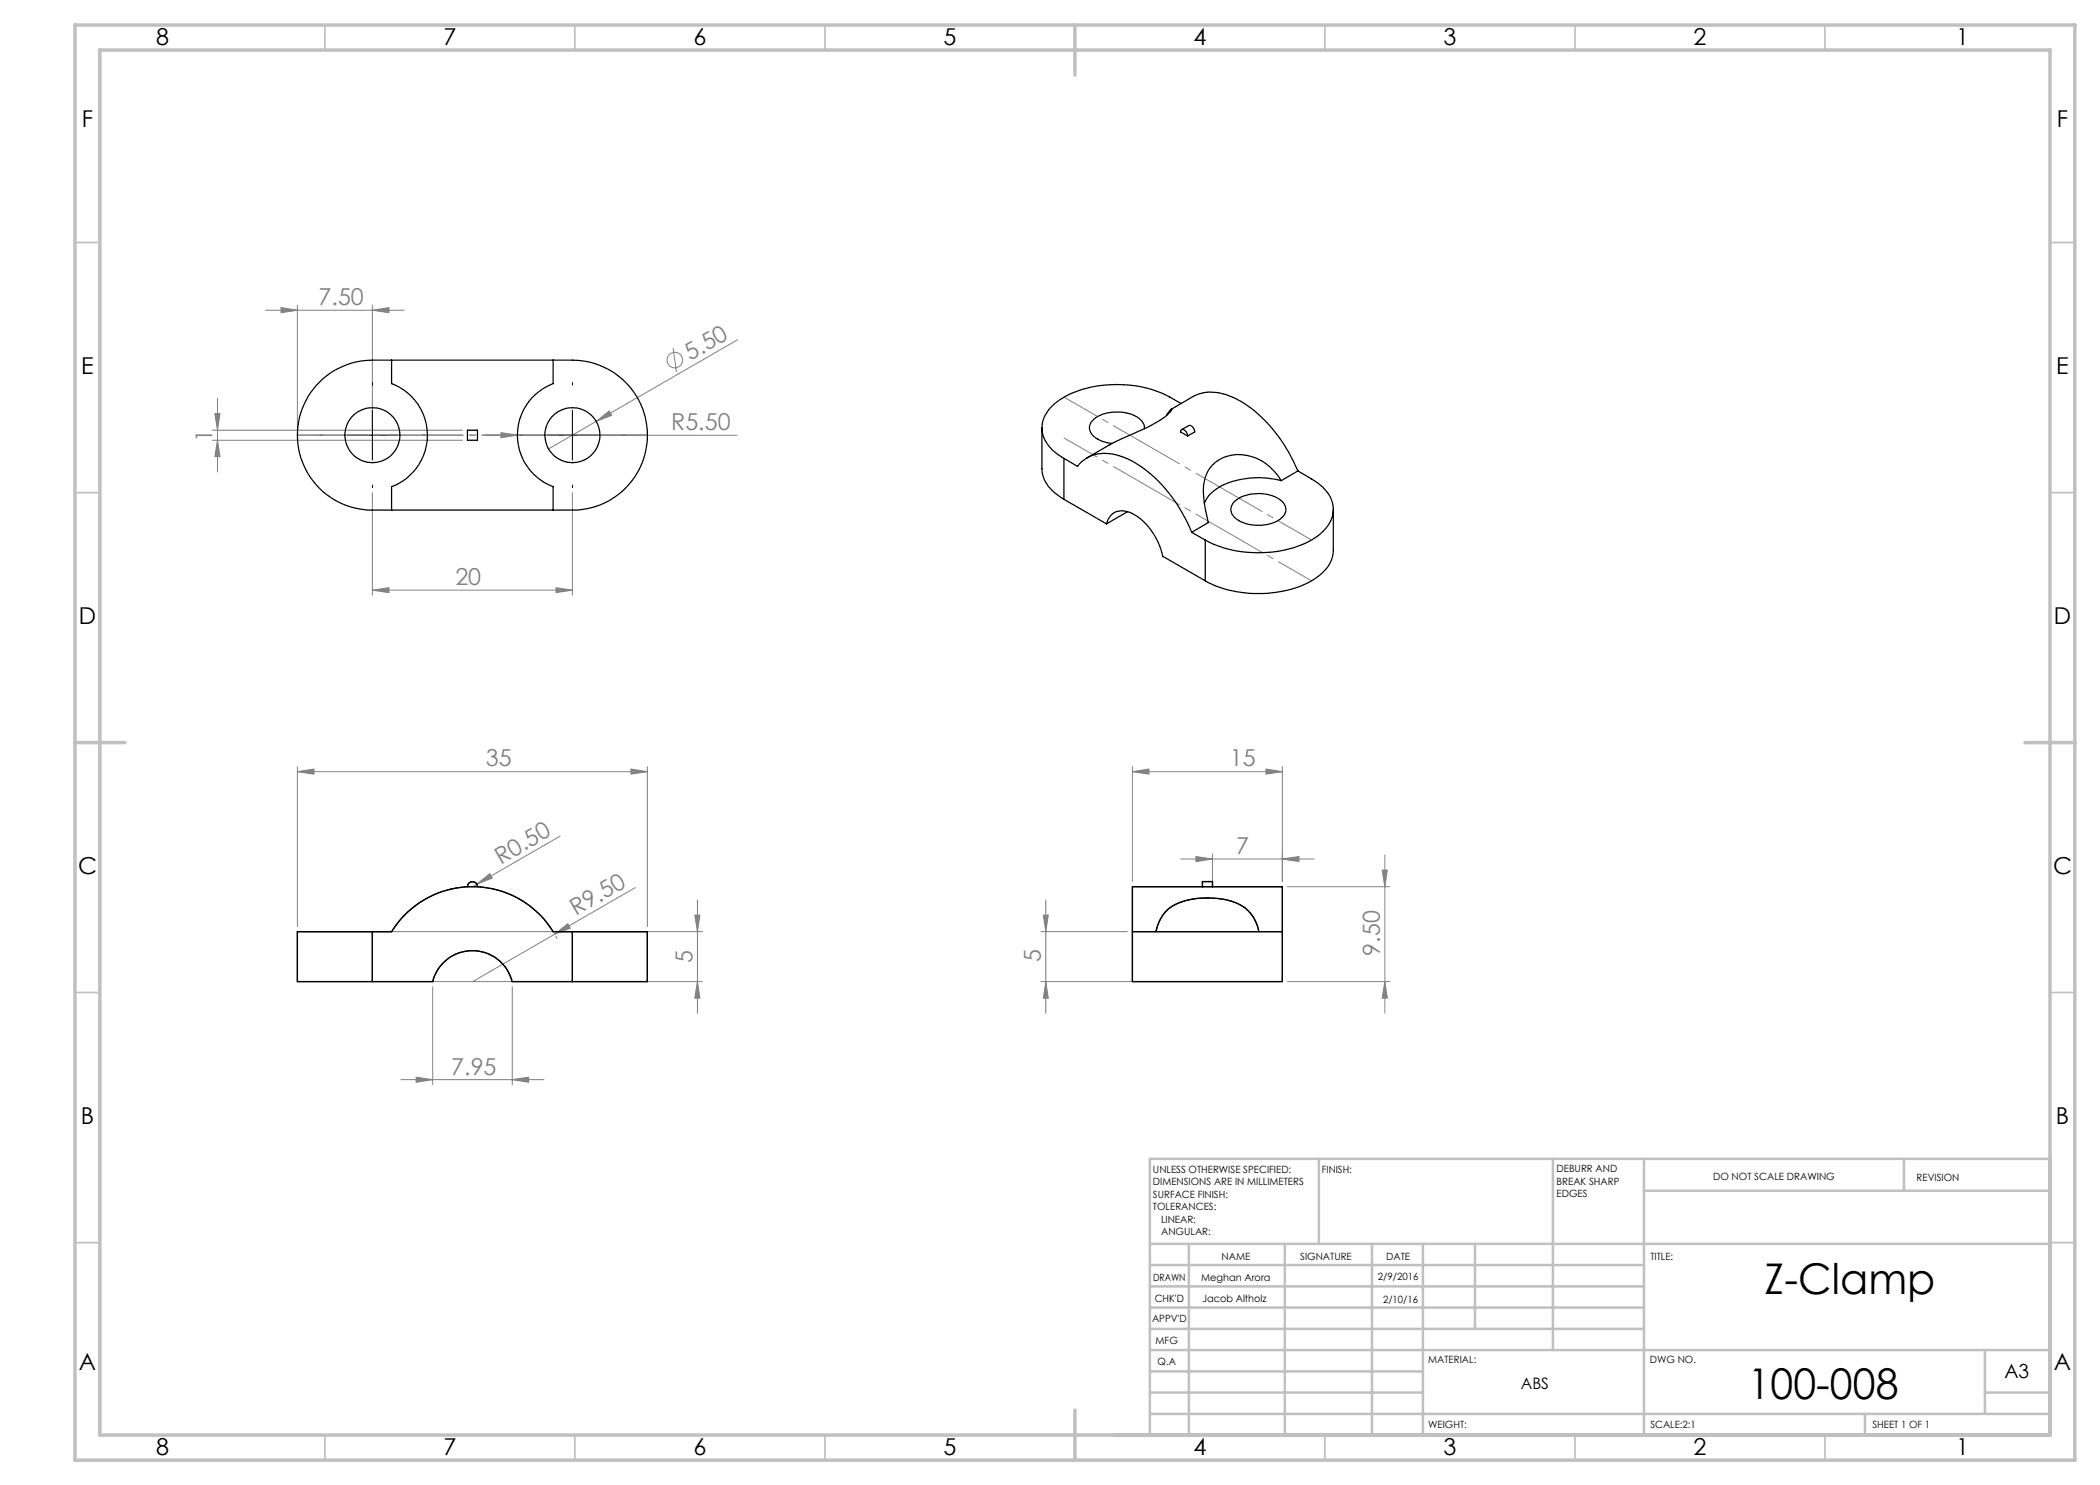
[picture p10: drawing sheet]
<svg xmlns="http://www.w3.org/2000/svg" width="420mm" height="297mm" viewBox="0 0 420 297" stroke-linecap="round" stroke-linejoin="round" font-family="sans-serif">
<g fill="none" stroke="#808080" stroke-width=".2">
<path d="M43.5 79.7v14.7M53.1 62.1h27.7M56.2 61.5l3.3 .6-3.3 .4zM59.5 61v25M74.5 62.1l3.3-.6v1zM74.5 61v25M134.6 69.6l.7 4.8M147.5 67.9l-28.3 16.4M42.5 86h50M42.5 88h50M43 82.7h1l-.5 3.3zM43.5 88l.5 3.3h-1z"/>
<path d="M74.5 98.5v20.5M97.1 87l50.3 .1M100.2 86.5l3.3 .5-3.3 .6zM114.5 98.5v20.5M119.2 84.3l2.6-2.1 .5 .9zM119.2 84.3l-9.5 5.5M74.5 118l3.3-.5v1zM74.5 118h40M111.2 117.5l3.3 .5-3.3 .5zM59.5 154.3l3.3-.5v1zM59.5 153.3v32M59.5 154.3h70"/>
<path d="M126.2 153.8l3.3 .5-3.3 .5zM129.5 153.3v32M226.5 154.3l3.3-.5v1zM226.5 154.3h30M226.5 153.3v23M253.2 153.8l3.3 .5-3.3 .5zM256.5 153.3v23M95.4 176.8l2.6-2.1 .5 .9zM95.4 176.8l-.9 .5M112 167.2l-16.6 9.6M127.1 177.5l-16.2 9.3M139.5 180v22.7"/>
<path d="M209.2 180v22.7M236.1 171.8h26.7M239.2 171.3l3.3 .5-3.3 .5zM242.5 170.8v5.5M256.5 171.8l3.3-.5v1zM257.5 177.3h20.5M276.4 174h1.1l-.5 3.3zM277 171v31.7M60.5 186.3h80M60.5 196.3h80M86.5 197.3v19.7M102.4 197.3v19.7"/>
<path d="M110.9 186.8l2.7-2.1 .5 .9zM110.9 186.8l-16.4 9.6M111.2 187.2l.2 .5M139 183h1l-.5 3.3zM139.5 196.3l.5 3.3h-1zM208.2 186.3h17.3M208.2 196.3h26.8M208.7 183h1l-.5 3.3zM209.2 196.3l.5 3.3h-1zM257.5 196.3h20.5M277 196.3l.5 3.3h-1.1zM80.2 215.9h28.6"/>
<path d="M83.2 215.4l3.3 .5-3.3 .6zM102.4 215.9l3.3-.5v1.1z"/>
<circle cx="135" cy="72" r="1.56"/>
</g>
<g fill="none" stroke="#c0c0c0" stroke-width=".35">
<path d="M65 5v5M115 5v5M165 5v5M265 5v5M315 5v5M365 5v5M15 48.5h5M410 48.5h5M15 98.5h5M410 98.5h5M15 198.5h5M410 198.5h5"/>
<path d="M15 248.5h5M410 248.5h5M65 287v5M115 287v5M165 287v5M265 287v5M315 287v5M365 287v5"/>
</g>
<g fill="none" stroke="#c0c0c0" stroke-width=".5">
<path d="M263.8 231.8v17M310.6 231.8v38.2M328.8 231.8v55.2M328.8 238.2h81.2M380.8 231.8v6.4M410 231.8h-180v55.2M230 248.8h180M230 257.3h98.8M230 253h98.8M237.8 248.8v38.2M257 248.8v38.2M274.4 248.8v38.2"/>
<path d="M284.6 248.8v38.2M295 248.8v17M230 265.8h98.8M230 261.5h98.8M230 278.5h54.6M230 274.3h54.6M230 270h180M397 278.5h13M397 270v12.8M230 282.8h180M373 282.8v4.2"/>
</g>
<path d="M15 5h400v287h-400zM20 10h390v277h-390zM215 5v10M15 148.5h10M405 148.5h10M215 282v10" fill="none" stroke="#c0c0c0" stroke-width=".7"/>
<path d="M74.5 77v-.5M114.5 77v-.5M64.5 87h-.5M74.5 97v.5M84.5 87h.5M104.5 87h-.5M114.5 97v.5M124.5 87h.5" fill="none" stroke="#000" stroke-width=".2" stroke-dasharray="15.2 1.3 1.3 1.3"/>
<path d="M69.5 87h10M74.5 82.1v9.9M109.5 87h10M114.5 82.1v9.9" fill="none" stroke="#000" stroke-width=".2"/>
<path d="M59.5 87h70" fill="none" stroke="#808080" stroke-width=".2" stroke-dasharray="15.2 1.3 1.3 1.3" stroke-dashoffset="1.2"/>
<path d="M212.8 79.4l49.5 28.6M212.8 87.6l49.5 28.6" fill="none" stroke="#808080" stroke-width=".2" stroke-dasharray="15.2 1.3 1.3 1.3" stroke-dashoffset="7.6"/>
<g fill="#808080">
<path d="M100.2 86.5l3.3 .5-3.3 .6z"/>
<path d="M110.9 186.8l2.7-2.1 .5 .9z"/>
<path d="M119.2 84.3l2.6-2.1 .5 .9z"/>
<path d="M95.4 176.8l2.6-2.1 .5 .9z"/>
<path d="M74.5 62.1l3.3-.6v1zM56.2 61.5l3.3 .6-3.3 .4z"/>
<path d="M256.5 171.8l3.3-.5v1zM239.2 171.3l3.3 .5-3.3 .5z"/>
<path d="M59.5 154.3l3.3-.5v1zM126.2 153.8l3.3 .5-3.3 .5zM83.2 215.4l3.3 .5-3.3 .6zM102.4 215.9l3.3-.5v1.1zM74.5 118l3.3-.5v1zM111.2 117.5l3.3 .5-3.3 .5z"/>
<path d="M139 183h1l-.5 3.3zM139.5 196.3l.5 3.3h-1zM43 82.7h1l-.5 3.3zM43.5 88l.5 3.3h-1zM208.7 183h1l-.5 3.3zM209.2 196.3l.5 3.3h-1zM276.4 174h1.1l-.5 3.3zM277 196.3l.5 3.3h-1.1z"/>
<path d="M226.5 154.3l3.3-.5v1zM253.2 153.8l3.3 .5-3.3 .5z"/>
</g>
<g fill="none" stroke="#000" stroke-width=".25">
<path d="M78.3 72v4.7a11 11 0 0 1 7.2 10.3 11 11 0 0 1-7.2 10.3v4.7M78.3 72h32.3M78.3 72a29.8 29.8 0 0 0-6.5 .3 15 15 0 0 0-12.3 16.1 15 15 0 0 0 15 13.6h3.8M110.6 72v4.7a11 11 0 0 0-7.1 10.3 11 11 0 0 0 7.1 10.3v4.7M110.6 72a30 30 0 0 1 6.6 .3 15 15 0 0 1 12.2 16.1 15 15 0 0 1-14.9 13.6h-3.9M93.5 86h2v2h-2zM208.4 85.6v8.1a7.3 7.3 0 0 0 3.8 5.8l.6 .4M212.8 91.7l2.7 1.6a7 7 0 0 1 7.9-2.3 21.8 21.8 0 0 1 11 8.4 34.7 34.7 0 0 1 3.9 7.1M212.8 91.7v8.2M212.8 99.9l8.5 4.9M228.9 85.8a2.98 2.98 0 0 0-2.2-2.8 8.4 8.4 0 0 0-7.8 .7 2.28 2.28 0 0 0-1 2.3 2.28 2.28 0 0 0 1.6 1.8l1.3 .6 1.6 .3M233.4 83l.6-1 .4-.2a7.3 7.3 0 0 1-3.6 2.9l-7.8 3.7-5.6 3.2"/>
<path d="M234.3 81.8l4.3-2.5a8.3 8.3 0 0 1 7.4-.1 24.8 24.8 0 0 1 11.3 10.5l2.3 4.5M236.2 80.7a22.3 22.3 0 0 0-7.5-3.2 22.9 22.9 0 0 0-16.5 2.3 7 7 0 0 0-3.8 6.3 7.7 7.7 0 0 0 4.4 5.6M236.3 85.9a1.19 1.19 0 0 1 1.2 1.3l-1.4-.8zM236.3 85.9l1.4-.8a1.19 1.19 0 0 1 1.2 1.3l-1.4 .8M256.3 96.1a17.1 17.1 0 0 0-13 1.7 5.8 5.8 0 0 0-2.4 2.9M256.3 96.1a9.6 9.6 0 0 0-10.8-4.9 6.6 6.6 0 0 0-4.8 7l.1 2.3 .9 4-3.4 2M259.6 94.2l2.7 1.6a7.6 7.6 0 0 1 4.4 6.1 7 7 0 0 1-3.8 5.7 23.1 23.1 0 0 1-19 1.7l-2.8-1.3M259.6 94.2l-3.3 1.9M78.3 102h32.3M221.3 104.8a3.2 3.2 0 0 1 4.7-2.3 12.5 12.5 0 0 1 6.6 8.8l8.5 4.9M225.5 102.3l-4.2 2.5M238.3 106.5l2.8 1.5"/>
<path d="M241.1 108v8.2M246.9 100.3a8 8 0 0 1 8.1-1 2.86 2.86 0 0 1 2.1 3.1 4.9 4.9 0 0 1-4.3 2.6 6.8 6.8 0 0 1-6.2-1.9 2 2 0 0 1 .3-2.8zM266.7 101.9v8.2a7 7 0 0 1-3.8 5.7 23.3 23.3 0 0 1-20.5 1.1l-1.3-.7M93.5 177.3a1.01 1.01 0 0 1 1-1 1.01 1.01 0 0 1 1 1M240.5 177.3v-1h2v1M74.5 186.3h3.8a19 19 0 0 1 32.3 0h3.9M74.5 196.3h12a8.2 8.2 0 0 1 8-6.2 8.2 8.2 0 0 1 7.9 6.2h12.1M74.5 186.3h-15v10h15M74.5 186.3v10M114.5 186.3h15v10h-15M114.5 186.3v10M226.5 186.3h30"/>
<path d="M226.5 186.3v10h30v-10M226.5 186.3v-9h30v9M231.2 186.3a7.5 7.5 0 0 1 6-6.2 17.5 17.5 0 0 1 10.3 .6 7.4 7.4 0 0 1 4.3 5.6"/>
<circle cx="74.5" cy="87" r="5.5"/>
<circle cx="114.5" cy="87" r="5.5"/>
</g>
<g font-size="8.5">
<text x="352.9" y="258.8">Z-Clamp</text>
<text x="349.5" y="279.7">100-008</text>
</g>
<g font-size="4.7">
<text x="31.2" y="9">8</text>
<text x="88.7" y="9">7</text>
<text x="138.7" y="9">6</text>
<text x="188.7" y="9">5</text>
<text x="238.7" y="9">4</text>
<text x="288.7" y="9">3</text>
<text x="338.7" y="9">2</text>
<text x="391.2" y="9">1</text>
<text x="16.4" y="25.5">F</text>
<text x="411.4" y="25.5">F</text>
<text x="16.3" y="74.7">E</text>
<text x="411.2" y="74.7">E</text>
<text x="15.8" y="124.7">D</text>
<text x="410.8" y="124.7">D</text>
<text x="15.6" y="174.7">C</text>
<text x="410.6" y="174.8">C</text>
<text x="16.2" y="224.7">B</text>
<text x="411.2" y="224.7">B</text>
<text x="15.8" y="274">A</text>
<text x="410.8" y="274">A</text>
<text x="31.2" y="291">8</text>
<text x="88.7" y="291">7</text>
<text x="138.7" y="291">6</text>
<text x="188.7" y="291">5</text>
<text x="238.7" y="291">4</text>
<text x="288.7" y="291">3</text>
<text x="338.7" y="291">2</text>
<text x="391.2" y="291">1</text>
</g>
<g font-size="4.7" fill="#808080">
<text x="63.7" y="61">7.50</text>
<text x="138.1" y="72.2" transform="rotate(-30 138.1 72.2)">5.50</text>
<text x="42.5" y="88.3" transform="rotate(-90 42.5 88.3)">1</text>
<text x="134.2" y="86">R5.50</text>
<text x="91.1" y="117">20</text>
<text x="97.2" y="153.3">35</text>
<text x="246" y="153.3">15</text>
<text x="100.2" y="172.9" transform="rotate(-30 100.2 172.9)">R0.50</text>
<text x="247.3" y="170.8">7</text>
<text x="115.2" y="183.2" transform="rotate(-30 115.2 183.2)">R9.50</text>
<text x="276" y="191.1" transform="rotate(-90 276 191.1)">9.50</text>
<text x="138.5" y="192.6" transform="rotate(-90 138.5 192.6)">5</text>
<text x="208.2" y="192.4" transform="rotate(-90 208.2 192.4)">5</text>
<text x="90.3" y="214.9">7.95</text>
</g>
<text font-size="3.9" x="400.9" y="275.5">A3</text>
<text font-size="3.2" x="304.2" y="277.9">ABS</text>
<g font-size="2">
<text x="230.6" y="234.6">UNLESS OTHERWISE SPECIFIED:</text>
<text x="230.6" y="237.1">DIMENSIONS ARE IN MILLIMETERS</text>
<text x="230.6" y="239.6">SURFACE FINISH:</text>
<text x="264.4" y="234.6">FINISH:</text>
<text x="311.3" y="234.5">DEBURR AND</text>
<text x="311.3" y="237">BREAK SHARP</text>
<text x="311.3" y="239.5">EDGES</text>
<text x="342.6" y="236">DO NOT SCALE DRAWING</text>
<text x="383.3" y="236.2">REVISION</text>
<text x="230.6" y="242.1">TOLERANCES:</text>
<text x="232.2" y="244.6">LINEAR:</text>
<text x="232.2" y="247.1">ANGULAR:</text>
<text x="244.3" y="252">NAME</text>
<text x="260" y="251.9">SIGNATURE</text>
<text x="277.2" y="251.9">DATE</text>
<text x="330.1" y="251.9">TITLE:</text>
<text x="230.6" y="256.1">DRAWN</text>
<text x="240.2" y="256.1">Meghan Arora</text>
<text x="275.6" y="255.9">2/9/2016</text>
<text x="230.9" y="260.3">CHK'D</text>
<text x="240.5" y="260.3">Jacob Altholz</text>
<text x="276.6" y="260.5">2/10/16</text>
<text x="230.4" y="264.4">APPV'D</text>
<text x="231.1" y="268.8">MFG</text>
<text x="231.5" y="273">Q.A</text>
<text x="285.6" y="272.5">MATERIAL:</text>
<text x="330" y="272.5">DWG NO.</text>
<text x="285.6" y="285.5">WEIGHT:</text>
<text x="330.1" y="285.6">SCALE:2:1</text>
<text x="374.5" y="285.6">SHEET 1 OF 1</text>
</g>
</svg>
